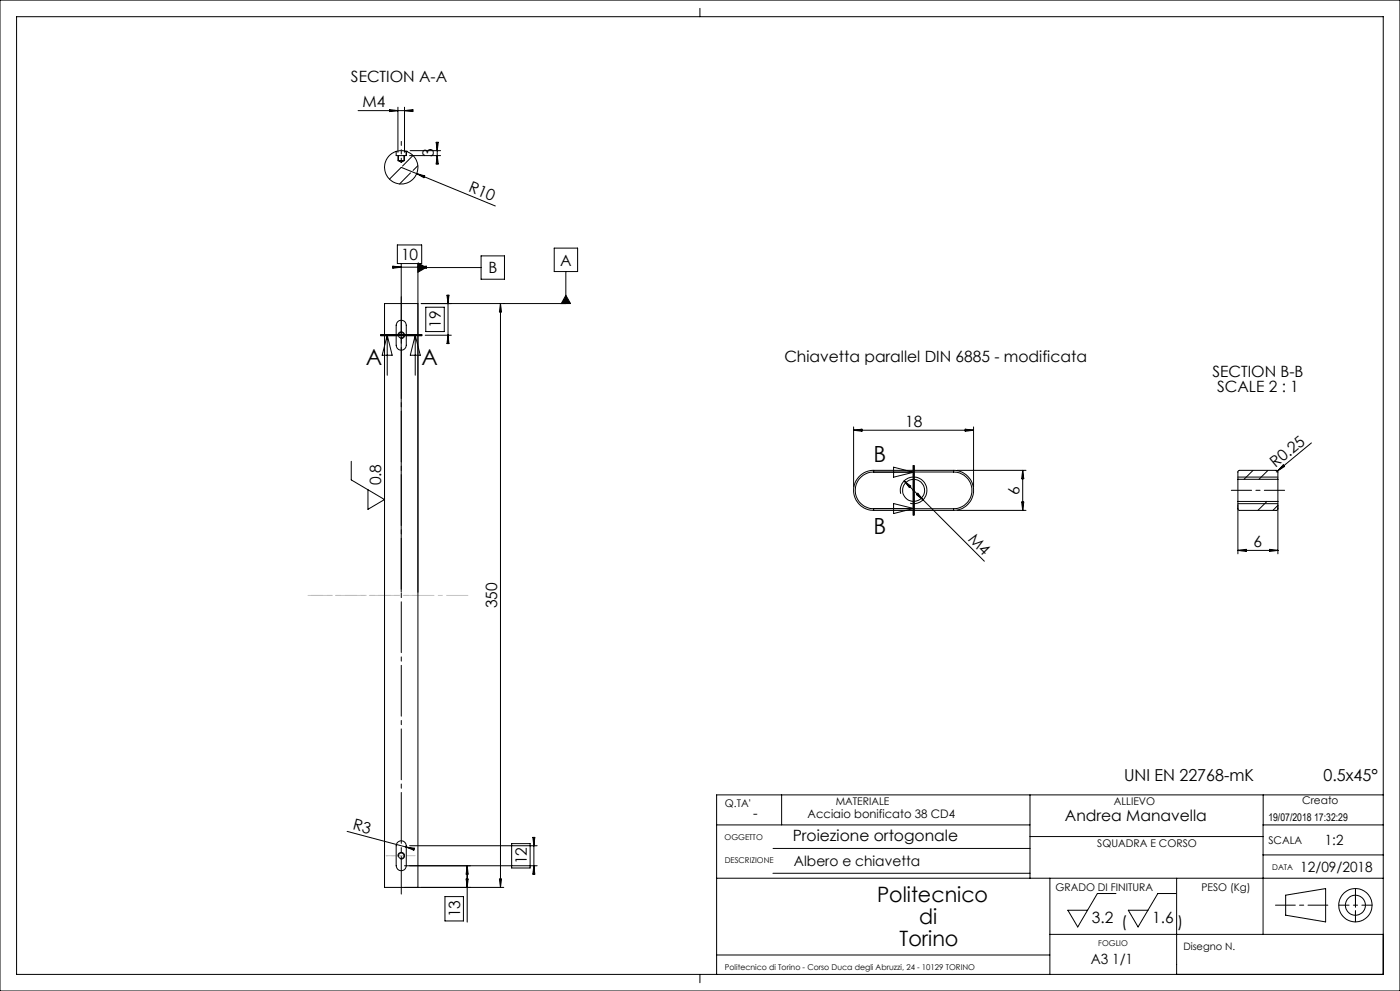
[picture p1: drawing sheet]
<svg xmlns="http://www.w3.org/2000/svg" width="420mm" height="297mm" viewBox="0 0 420 297" stroke-linecap="round" stroke-linejoin="round" font-family="sans-serif">
<g fill="none" stroke="#000" stroke-width=".3">
<path d="M0 0h420v297h-420zM5 5h410v287h-410zM210 2.5v2.5M107.4 33.2h16.5M116.9 32.8l2.5 .4-2.5 .2zM119.4 32.1v13.5M121.4 32.1v13.5M121.4 33.2l2.5-.4v.6zM118.9 45.4a5 5 0 0 0-2.6 7.7 5 5 0 0 0 8.1 0 5 5 0 0 0-2.5-7.7M118.9 45.4l1.1-.2 1.9 .2M118.9 45.4v1.2h.7M119.4 46.6v1.6h.2"/>
<path d="M119.6 48.2h1.6M119.6 46.6h1.6M119.6 46.6v1.6M119.6 48.2l.8 .4 .8-.4M121.2 46.6v1.6M121.4 46.6v1.6h-.2M121.9 45.4h.1M121.9 45.4v1.2h-.7M122.9 46.6h9.3M123 45.2h9.2M123.2 51.8l-3.3 3.3M123.9 46.6l-3.1 3.2"/>
<path d="M125 52l23.6 9.7M125 52l-4.6-1.8-3.6 3.5M125 52l2.4 .7-.2 .6zM125.3 49.7l-1.4 1.4M130.8 42.6h.7l-.3 2.6zM131.2 42.6v6.5M131.2 46.6l.3 2.5h-.7zM117.9 79.8l2.5 .3-2.5 .3zM119.2 73.4h7.3v5.6h-7.3zM120.4 79.1v98.4M125.4 79.1v186.9h-10v-175h10M125.4 78.8l2.4 1.4-2.4 1.4z"/>
<path d="M144.3 76.7h7v7h-7zM166.3 74.4h7v7h-7zM117.9 80.1h10M119.3 96.4a1.52 1.52 0 0 1 1.7-.3 1.52 1.52 0 0 1 .9 1.4v6a1.52 1.52 0 0 1-1.5 1.5 1.52 1.52 0 0 1-1.5-1.5v-6zM125.4 80.1l2.5-.3v.6zM125.4 80.2h18.9M127.7 92.1h5.6v7.3h-5.6zM134.1 88.5h.6l-.3 2.5zM134.4 88.5v14.5M150.1 91v175M150.1 91l.4 2.5h-.7zM169.8 88.5l1.4 2.5h-2.8z"/>
<path d="M169.8 81.4v9.6h-43.4M114.2 100.6h6.2zM114.2 100.5h12.4M114.2 100.3h12.4M116.2 100.5l1.5 6h-3zM116.2 100.5v12M119.4 100.7a.99 .99 0 0 1 .9-1.2 .99 .99 0 0 1 1.1 1 .99 .99 0 0 1-1.3 .9M120.4 100.6h6.2M124.6 100.5v12M124.6 100.5l1.5 6h-3zM127.6 100.5h7.8M134.4 100.5l.3 2.5h-.6z"/>
<path d="M105.4 138.3v5.5l10 5.9-5 2.9v-5.8M256.1 127.9v18.1M256.1 128.9h36M256.1 128.9l2.5-.3v.7zM273.9 139.5v14.9M274.1 139.5v14.9M274.3 139.5v14.9M289.6 128.6l2.5 .3-2.5 .4zM292.1 127.9v18.1M385 139.3l.4 .5-2.1 1.3zM393.4 132.7l-10.1 8.4M262.1 141.5a5.5 5.5 0 0 0-5.5 5.5 5.5 5.5 0 0 0 5.5 5.5"/>
<path d="M262.1 152.5v.5M262.1 141a6 6 0 0 0-6 6 6 6 0 0 0 6 6M262.1 141v.5M262.1 141.5h12M262.1 152.4h12M262.1 153h24M262.1 141h24M262.1 141.5h24M262.1 152.5h24M268.1 140l6 1.5-6 1.5zM268.1 150.9l6 1.5-6 1.5zM270.2 148a4 4 0 0 1 3.6-5 4 4 0 0 1 4.3 4.4 4 4 0 0 1-5.1 3.4"/>
<path d="M271.3 144.1l24 24.1M271.3 144.1l1.9 1.6-.4 .4zM275.3 147.8l1.6 2-2-1.6zM286.1 141.5a5.5 5.5 0 0 1 5.5 5.5 5.5 5.5 0 0 1-5.5 5.5M286.1 141v.5M286.1 141a6 6 0 0 1 6 6 6 6 0 0 1-6 6M286.1 152.5v.5M287.1 153h20.7M287.1 141h20.7M306.5 150.5h.6l-.3 2.5zM306.8 141v12M306.8 141l.3 2.5h-.6z"/>
<path d="M371.4 143.6v-2.2l.4-.4h11.2l.4 .4v2.2M371.4 143.6v6.7M371.4 152.5l.4 .5h11.2l.4-.5M371.4 150.3v15.7M371.4 143.6h12M371.4 150.3h12M371.4 151h12M371.4 143h12M375.9 141l-2.7 2.6M380.1 150.3l-2.7 2.7M380.4 141l-2.7 2.6M383.3 141.1l-.4 .4"/>
<path d="M383.4 143.6v6.7M383.4 150.3v15.7M383.4 151.4l-1.5 1.6M371.4 165h12M371.4 165l2.5-.4v.7zM380.9 164.6l2.5 .4-2.5 .3zM234.5 238.2v9M309 238.2v25M379 238.2v9M415 238.2h-200v53.8M104.1 249.2l17.7 4.7M119.2 252.6a1.52 1.52 0 0 1 1.7-.6 1.52 1.52 0 0 1 1 1.5v6a1.52 1.52 0 0 1-1.5 1.5 1.52 1.52 0 0 1-1.5-1.5v-6z"/>
<path d="M119.4 256.7a.99 .99 0 0 1 .9-1.2 .99 .99 0 0 1 1.1 1 .99 .99 0 0 1-1.3 .9M121.4 259.5h39.7M121.8 253.9l2.4 .6M121.8 253.9l2.5 .3-.2 .6zM122.9 253.5h38.2M140.2 259.5l.2 2.5h-.6zM140.2 259.5v16.9M153.5 252.8h5.5v7.3h-5.5zM159.8 251h.6l-.2 2.5zM160.2 251v11M160.2 259.5l.2 2.5h-.6zM215 247.2h94"/>
<path d="M231.9 254.3h77.1M309 250.7h69.9M378.9 256.2h36.1M415 247.2h-36.1v32.8M121.4 266h29.7M133.5 268.7h5.5v7.3h-5.5zM139.8 263.5h.6l-.2 2.5zM149.8 263.5h.7l-.4 2.5zM215 263.2h200M231.9 261.7h77.1M315 263.2v28.8M334.8 267.8h-5.6l-5.9 10-2.9-5h5.9"/>
<path d="M352.9 267.8h-5.6l-5.9 10-2.9-5h5.9M353 263.2v28.8M385.7 268.3l12-2v10l-12-2zM210 292v2.5M215 286.2h100M315 280h100"/>
<circle cx="120.4" cy="100.4" r=".83"/>
<circle cx="274.1" cy="147" r="3.3"/>
<circle cx="120.4" cy="256.5" r=".82"/>
<circle cx="406.6" cy="271.3" r="5"/>
<circle cx="406.6" cy="271.3" r="3"/>
</g>
<path d="M401.6 271.3h10M406.6 276.3v-10" fill="none" stroke="#000" stroke-width=".3" stroke-dasharray="6.3 1.3 1.3 1.3" stroke-dashoffset="3.3"/>
<path d="M382.6 271.3h15.7" fill="none" stroke="#000" stroke-width=".3" stroke-dasharray="6.3 1.3 1.3 1.3" stroke-dashoffset=".4"/>
<path d="M406.6 268.3v6" fill="none" stroke="#000" stroke-width=".3" stroke-dasharray="6.3 1.3 1.3 1.3" stroke-dashoffset="3"/>
<path d="M369.4 146.9h16" fill="none" stroke="#000" stroke-width=".3" stroke-dasharray="15.2 1.3 1.3 1.3" stroke-dashoffset="9.1"/>
<path d="M120.4 42.4v6.2" fill="none" stroke="#000" stroke-width=".3" stroke-dasharray="15.2 1.3 1.3 1.3" stroke-dashoffset="14"/>
<path d="M120.4 268v-179" fill="none" stroke="#000" stroke-width=".3" stroke-dasharray="15.2 1.3 1.3 1.3" stroke-dashoffset="3.8"/>
<path d="M126.6 100.5h-12.4" fill="none" stroke="#000" stroke-width=".3" stroke-dasharray="6.3 1.3 1.3 1.3" stroke-dashoffset="2.1"/>
<path d="M274.1 139.5v14.9" fill="none" stroke="#000" stroke-width=".3" stroke-dasharray="6.3 1.3 1.3 1.3" stroke-dashoffset=".8"/>
<path d="M125.4 178.5h-33" fill="none" stroke="#c0c0c0" stroke-width=".3" stroke-dasharray="6.3 1.3 1.3 1.3" stroke-dashoffset="1.9"/>
<path d="M92.4 178.5h48.9" fill="none" stroke="#c0c0c0" stroke-width=".3" stroke-dasharray="6.3 1.3 1.3 1.3" stroke-dashoffset="-1"/>
<path d="M120.4 256.5h-4.5" fill="none" stroke="#c0c0c0" stroke-width=".3" stroke-dasharray="6.3 1.3 1.3 1.3" stroke-dashoffset="6"/>
<path d="M115.9 256.5h8.6" fill="none" stroke="#c0c0c0" stroke-width=".3" stroke-dasharray="6.3 1.3 1.3 1.3" stroke-dashoffset="3.9"/>
<path d="M120.4 45.1h1.7" fill="none" stroke="#c0c0c0" stroke-width=".3" stroke-dasharray="6.3 1.3 1.3 1.3"/>
<path d="M169.8 88.5l1.4 2.5h-2.8zM125.4 78.8v2.8l2.4-1.4z" fill="#000"/>
<g font-size="6.7">
<text x="109.7" y="109.3">A</text>
<text x="126.4" y="109.3">A</text>
<text x="262.1" y="138.4">B</text>
<text x="262.1" y="160">B</text>
</g>
<g font-size="6.3">
<text x="263.1" y="270.4">Politecnico</text>
<text x="275.7" y="276.8">di</text>
<text x="269.9" y="283.7">Torino</text>
</g>
<g font-size="4.9">
<text x="337.2" y="234">UNI EN 22768-mK</text>
<text x="397" y="234.1">0.5x45°</text>
</g>
<g font-size="4.7">
<text x="105.3" y="24.7">SECTION A-A</text>
<text x="108.7" y="32.1">M4</text>
<text x="130.2" y="47.2" transform="rotate(-90 130.2 47.2)">3</text>
<text x="140.4" y="57.3" transform="rotate(22 140.4 57.3)">R10</text>
<text x="120.3" y="77.9">10</text>
<text x="146.5" y="81.9">B</text>
<text x="168.1" y="79.6">A</text>
<text x="132.3" y="98.3" transform="rotate(-90 132.3 98.3)">19</text>
<text x="235.3" y="108.6">Chiavetta parallel DIN 6885 - modificata</text>
<text x="363.7" y="113">SECTION B-B</text>
<text x="365.1" y="117.5">SCALE 2 : 1</text>
<text x="271.5" y="127.9">18</text>
<text x="382.6" y="140.3" transform="rotate(-40 382.6 140.3)">R0.25</text>
<text x="114.4" y="145.5" transform="rotate(-90 114.4 145.5)">0.8</text>
<text x="305.8" y="148.2" transform="rotate(-90 305.8 148.2)">6</text>
<text x="290.3" y="161.7" transform="rotate(45 290.3 161.7)">M4</text>
<text x="376.1" y="163.9">6</text>
<text x="149.2" y="182.3" transform="rotate(-90 149.2 182.3)">350</text>
<text x="105.7" y="248.5" transform="rotate(15 105.7 248.5)">R3</text>
<text x="319.4" y="246.1">Andrea Manavella</text>
<text x="237.8" y="252.1">Proiezione ortogonale</text>
<text x="158" y="259" transform="rotate(-90 158 259)">12</text>
<text x="138" y="274.9" transform="rotate(-90 138 274.9)">13</text>
<text x="327.5" y="276.8">3.2 (</text>
<text x="345.6" y="276.8">1.6</text>
<text x="353.2" y="277.8">)</text>
</g>
<g font-size="4.2">
<text x="225.9" y="245.1">-</text>
<text x="397.5" y="253.2">1:2</text>
<text x="238.2" y="259.5">Albero e chiavetta</text>
<text x="390.1" y="261.3">12/09/2018</text>
<text x="327.2" y="289">A3 1/1</text>
</g>
<text font-size="3.5" x="242.3" y="245.1">Acciaio bonificato 38 CD4</text>
<g font-size="3.2">
<text x="217.5" y="241.9">Q.TA'</text>
<text x="250.7" y="241.3">MATERIALE</text>
<text x="334.2" y="241.2">ALLIEVO</text>
<text x="390.7" y="241">Creato</text>
<text x="380.5" y="246.1">19/07/2018 17:32:29</text>
<text x="329.2" y="253.9">SQUADRA E CORSO</text>
<text x="380.5" y="252.9">SCALA</text>
<text x="316.7" y="267.2">GRADO DI FINITURA</text>
<text x="360.5" y="267">PESO (Kg)</text>
</g>
<text font-size="3.1" x="355" y="284.8">Disegno N.</text>
<g font-size="2.4">
<text x="217.4" y="251.7">OGGETTO</text>
<text x="217.4" y="258.7">DESCRIZIONE</text>
<text x="381.6" y="260.6">DATA</text>
<text x="329.5" y="283.6">FOGLIO</text>
<text x="217.4" y="290.7">Politecnico di Torino - Corso Duca degli Abruzzi, 24 - 10129 TORINO</text>
</g>
</svg>
